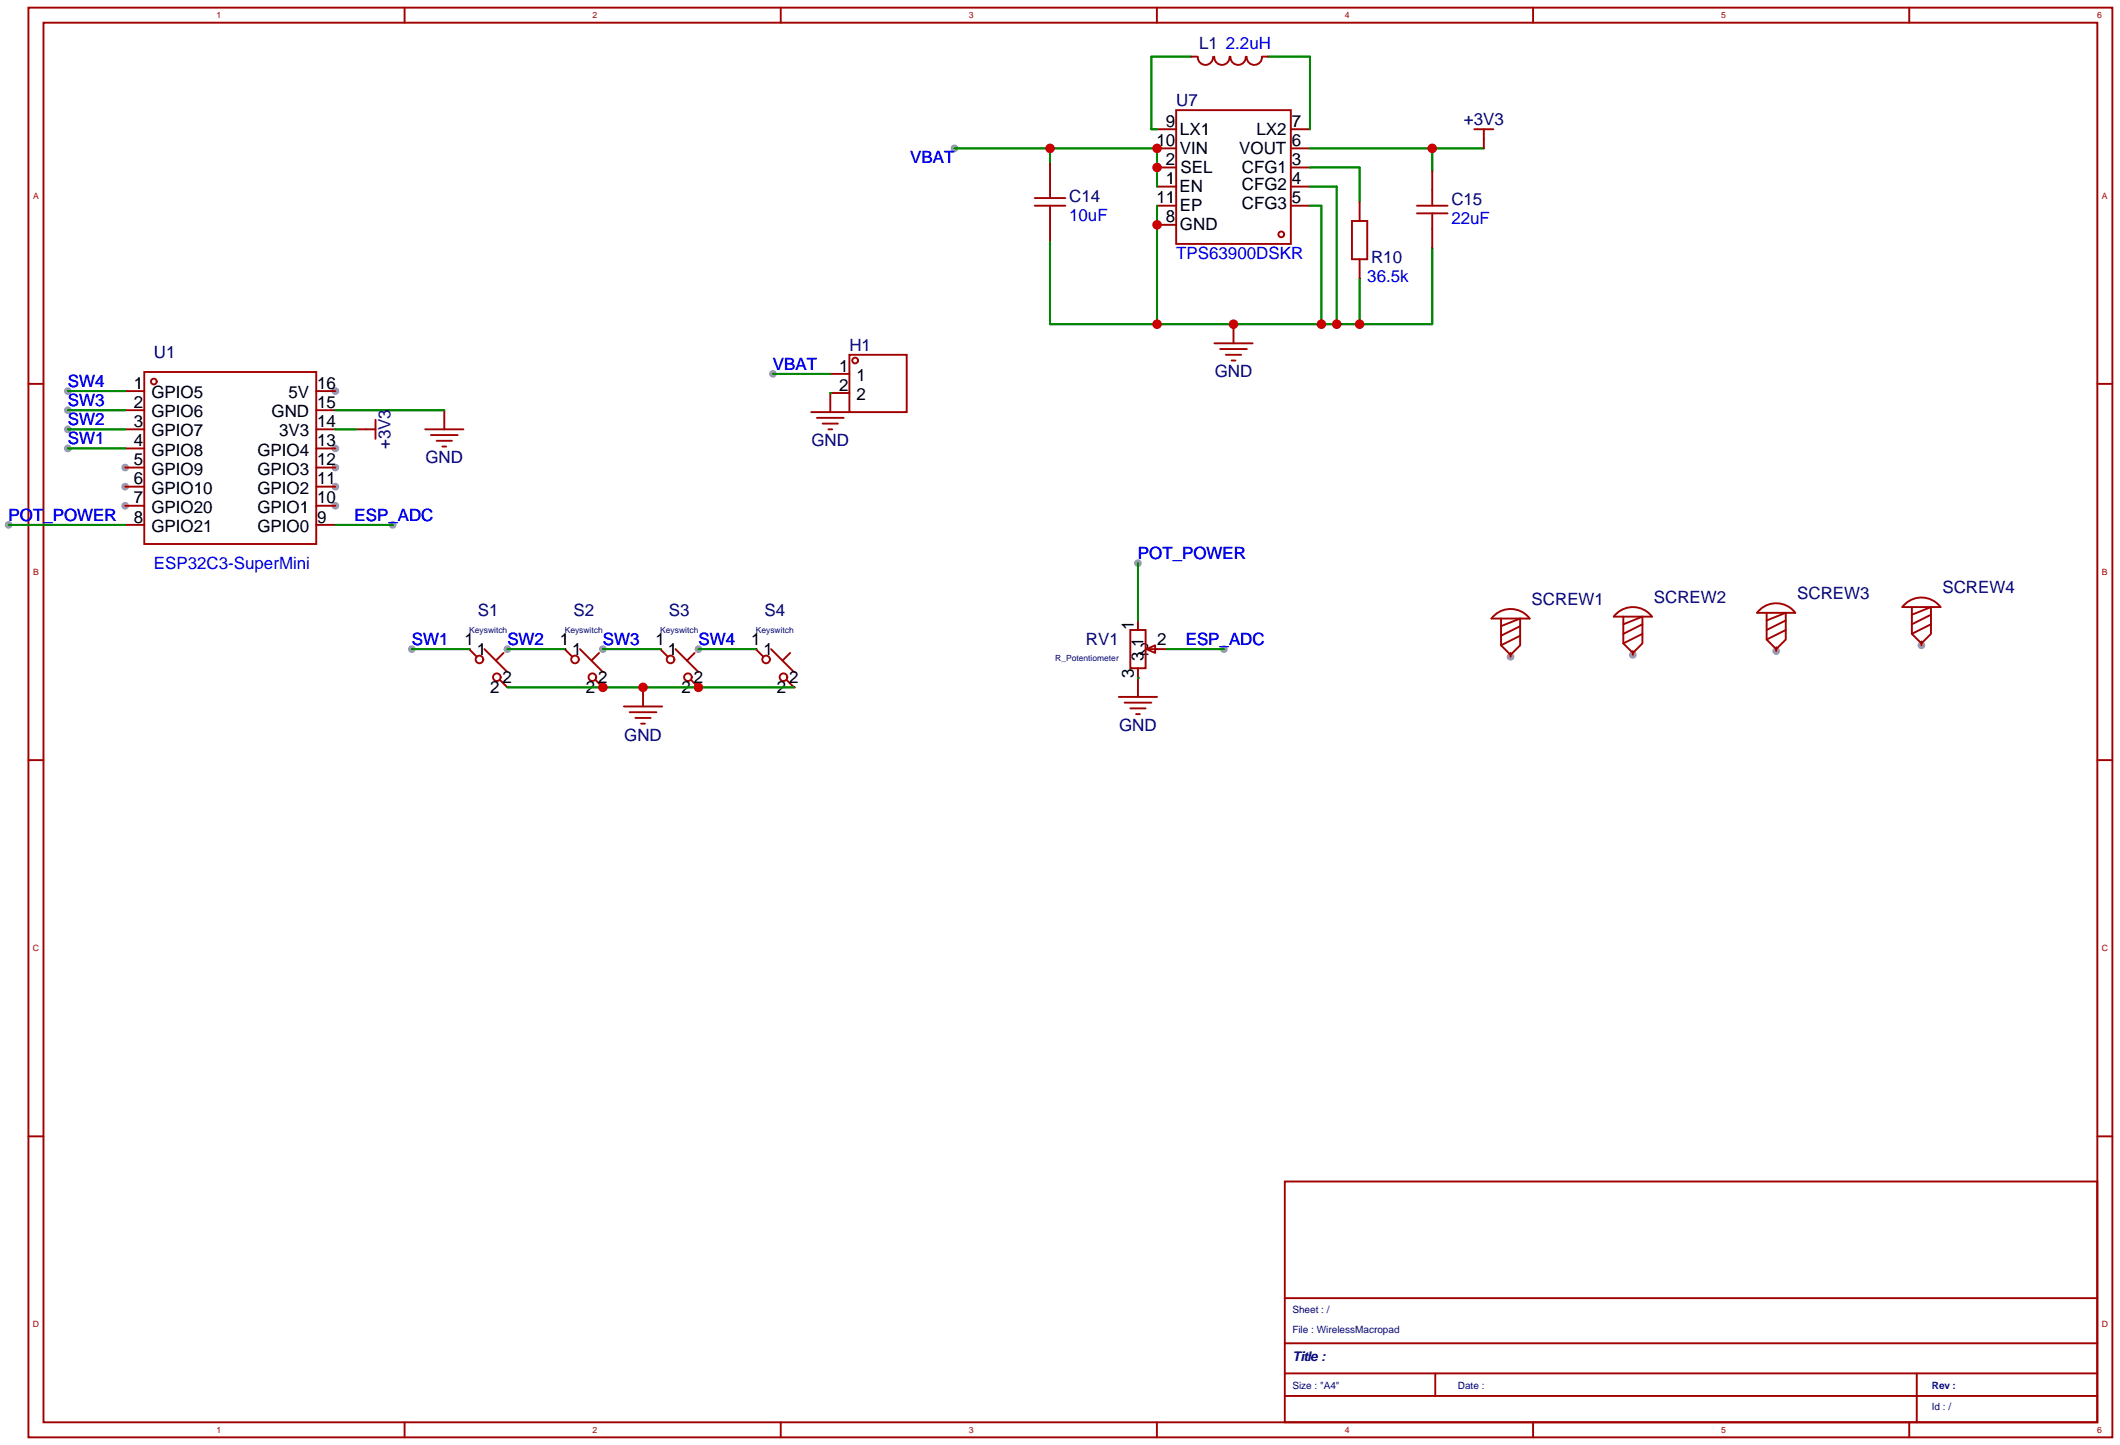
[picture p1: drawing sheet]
<svg xmlns="http://www.w3.org/2000/svg" width="282mm" height="192mm" viewBox="0 0 282 192" stroke-linecap="round" stroke-linejoin="round" font-family="sans-serif">
<g fill="#999">
<circle cx="16.6" cy="62.1" r=".51"/>
<circle cx="16.6" cy="64.7" r=".51"/>
<circle cx="16.6" cy="67.2" r=".51"/>
<circle cx="44.6" cy="67.2" r=".51"/>
<circle cx="44.6" cy="64.7" r=".51"/>
<circle cx="44.6" cy="62.1" r=".51"/>
<circle cx="44.6" cy="59.6" r=".51"/>
<circle cx="44.6" cy="52" r=".51"/>
<circle cx="200.8" cy="87.3" r=".51"/>
<circle cx="217" cy="87" r=".51"/>
<circle cx="236.1" cy="86.5" r=".51"/>
<circle cx="255.4" cy="85.8" r=".51"/>
<circle cx="126.9" cy="19.7" r=".51"/>
<circle cx="162.7" cy="86.3" r=".51"/>
<circle cx="151.3" cy="74.8" r=".51"/>
<circle cx="52.2" cy="69.8" r=".51"/>
<circle cx="54.7" cy="86.3" r=".51"/>
<circle cx="67.4" cy="86.3" r=".51"/>
<circle cx="80.1" cy="86.3" r=".51"/>
<circle cx="92.8" cy="86.3" r=".51"/>
<circle cx="9" cy="52" r=".51"/>
<circle cx="9" cy="54.5" r=".51"/>
<circle cx="9" cy="57.1" r=".51"/>
<circle cx="9" cy="59.6" r=".51"/>
<circle cx="1.1" cy="69.8" r=".51"/>
<circle cx="102.7" cy="49.7" r=".51"/>
</g>
<g fill="none" stroke="#a10000" stroke-width=".25">
<path d="M3.8 1h277v190h-277zM5.8 3h273v186h-273zM53.8 1v2M103.8 1v2M153.8 1v2M153.8 19.7h2.5M153.8 17.2h2.5M156.3 14.6h15.3v17.8h-15.3zM158.4 7.5h.7M159.2 7.5a1.01 1.01 0 0 0 1 1.1 1.01 1.01 0 0 0 1-1.1M161.4 7.5a1.01 1.01 0 0 0 1 1.1 1.01 1.01 0 0 0 1-1.1M163.6 7.5a1.01 1.01 0 0 0 1 1.1 1.01 1.01 0 0 0 1-1.1"/>
<path d="M165.7 7.5a1.01 1.01 0 0 0 1 1.1 1.01 1.01 0 0 0 1-1.1M167.8 7.5h.7M171.6 19.7h2.5M171.6 17.2h2.5M196 17.2h2.5M197.2 17.2v2.5M203.8 1v2M253.8 1v2M137.5 27.3h4.1M137.5 26.3h4.1M139.6 21.7v4.6M139.6 27.3v4.6"/>
<path d="M153.8 27.3h2.5M153.8 24.8h2.5M153.8 22.3h2.5M153.8 29.9h2.5M171.6 27.3h2.5M171.6 24.8h2.5M171.6 22.3h2.5M179.7 29.4h2v5h-2zM180.7 26.8v2.6M180.7 34.4v2.6M188.3 27.3h4.1M188.3 28.4h4.1"/>
<path d="M190.4 22.8v4.5M190.4 28.4v4.5M3.8 51h2M16.6 52h2.6M16.6 54.5h2.6M16.6 57.1h2.6M16.6 59.6h2.6M19.2 49.4h22.8v22.9h-22.8zM42 52h2.6M42 54.5h2.6M42 57.1h2.6M42 59.6h2.6"/>
<path d="M47.4 57.1h2.5M49.9 55.8v2.5M56.5 57.1h5.1M57.3 57.8h3.5M58 58.6h2.1M58.8 59.3h.5M59.1 54.5v2.6M107.8 54.8h5.1M108.6 55.5h3.5M109.3 56.3h2.1M110.1 57.1h.5M110.4 49.7h2.5"/>
<path d="M112.9 47.1h7.6v7.7h-7.6zM112.9 52.2h-2.5v2.6M161.4 45.6h5.1M162.2 46.4h3.5M162.9 47.1h2.1M163.7 47.9h.5M164 43.1v2.5M278.8 51h2M16.6 62.1h2.6M16.6 64.7h2.6M16.6 67.2h2.6M16.6 69.8h2.6"/>
<path d="M42 62.1h2.6M42 64.7h2.6M42 67.2h2.6M42 69.8h2.6M62.4 86.3h.1M62.4 86.3l1 1M64.4 86.3l3 3M66.4 90.3l1 1M66.9 86.8l-1 1M67.4 91.3h.1M75.1 86.3h.1M75.1 86.3l1 1"/>
<path d="M77.1 86.3l3 3M79.1 90.3l1 1M79.6 86.8l-1 1M80.1 91.3h.1M82.9 93.9h5.1M83.7 94.6h3.5M84.5 95.4h2M85.2 96.2h.5M85.5 91.3v2.6M87.8 86.3h.1M87.8 86.3l1 1M89.8 86.3l3 3"/>
<path d="M91.8 90.3l1 1M92.3 86.8l-1 1M92.8 91.3h.1M100.5 86.3h.1M100.5 86.3l1 1M102.5 86.3l3 3M104.5 90.3l1 1M105 86.8l-1 1M105.5 91.3h.1M148.7 92.6h5.1M149.5 93.4h3.5M150.2 83.7h2.1v5.1h-2.1z"/>
<path d="M150.2 94.1h2.1M151 94.9h.5M151.3 82.5v1.2M151.3 88.8v3.8M152.4 86.3l1.1-.5v1zM152.8 86.3h2.3M198.7 81.7a3.2 3.2 0 0 1 4.6 .5h-5.1zM199.5 82.2v3.6l1.3 1.2 1.3-1.2v-3.6l-2.6 1M200.8 86.8v.5M202.1 83.2l-2.6 1.3M202.1 84.5l-2.6 1.3M214.9 81.5a3.2 3.2 0 0 1 4.7 .4h-5.1z"/>
<path d="M215.8 81.9v3.6l1.2 1.3 1.3-1.3v-3.6l-2.5 1.1M217 86.5v.5M218.3 83l-2.5 1.2M218.3 84.2l-2.5 1.3M234 81a3.2 3.2 0 0 1 4.6 .4h-5zM234.8 81.4v3.6l1.3 1.3 1.3-1.3v-3.6l-2.6 1.1M236.1 86v.5M237.4 82.5l-2.6 1.2M237.4 83.7l-2.6 1.3M253.3 80.2a3.2 3.2 0 0 1 4.6 .5h-5zM254.1 80.7v3.5l1.3 1.3 1.3-1.3v-3.5l-2.6 1M255.4 85.2v.6"/>
<path d="M256.7 81.7l-2.6 1.3M256.7 83l-2.6 1.2M3.8 101h2M278.8 101h2M3.8 151h2M170.8 157h108v32h-108zM278.8 151h2M170.8 178.5h108M170.8 172.5h108M53.8 189v2M103.8 189v2M153.8 189v2"/>
<path d="M170.8 185.5h108M170.8 182.5h108M190.8 182.5v3M203.8 189v2M253.8 189v2M254.8 182.5v6.5"/>
<circle cx="170.3" cy="31.1" r=".38"/>
<circle cx="20.4" cy="50.7" r=".38"/>
<circle cx="113.7" cy="47.9" r=".38"/>
<circle cx="63.7" cy="87.6" r=".51"/>
<circle cx="66" cy="90" r=".51"/>
<circle cx="76.4" cy="87.6" r=".51"/>
<circle cx="78.7" cy="90" r=".51"/>
<circle cx="89.1" cy="87.6" r=".51"/>
<circle cx="91.4" cy="90" r=".51"/>
<circle cx="101.8" cy="87.6" r=".51"/>
<circle cx="104.1" cy="90" r=".51"/>
</g>
<g fill="none" stroke="#008700" stroke-width=".25">
<path d="M126.9 19.7h26.9v5.1M139.6 19.7v2M158.4 7.5h-5.4v9.7h.8M168.5 7.5h5.6v9.7M174.1 19.7h23.1M190.4 19.7v3.1M139.6 31.9v11.2h50.8v-10.2M153.8 27.3v15.8M174.1 27.3h1.5v15.8M174.1 24.8h3.6v18.3M174.1 22.3h6.6v4.5M180.7 37v6.1"/>
<path d="M9 54.5h7.6M9 57.1h7.6M9 52h7.6M9 59.6h7.6M44.6 54.5h14.5M44.6 57.1h2.8M102.7 49.7h7.7M110.4 52.2h.1M1.1 69.8h15.5M44.6 69.8h7.6M151.3 74.8v7.7M54.7 86.3h7.7"/>
<path d="M67.4 91.3h38.1M67.4 86.3h7.7M80.1 86.3h7.7M92.8 86.3h7.7M151.3 90.1h.1M155.1 86.3h7.6"/>
</g>
<g fill="#c00">
<circle cx="80.1" cy="91.3" r=".63"/>
<circle cx="85.5" cy="91.3" r=".63"/>
<circle cx="92.8" cy="91.3" r=".63"/>
<circle cx="153.8" cy="22.3" r=".63"/>
<circle cx="153.8" cy="19.7" r=".63"/>
<circle cx="139.6" cy="19.7" r=".63"/>
<circle cx="153.8" cy="29.9" r=".63"/>
<circle cx="153.8" cy="43.1" r=".63"/>
<circle cx="164" cy="43.1" r=".63"/>
<circle cx="175.6" cy="43.1" r=".63"/>
<circle cx="177.7" cy="43.1" r=".63"/>
<circle cx="180.7" cy="43.1" r=".63"/>
<circle cx="190.4" cy="19.7" r=".63"/>
</g>
<g font-size="2.3" fill="#000080">
<text x="159.4" y="6.5">L1</text>
<text x="156.3" y="14.1">U7</text>
<text x="194.6" y="16.6">+3V3</text>
<text x="142.1" y="26.8">C14</text>
<text x="192.9" y="27.3">C15</text>
<text x="182.2" y="34.9">R10</text>
<text x="20.4" y="47.6">U1</text>
<text x="112.9" y="46.6">H1</text>
<text x="161.5" y="50.2">GND</text>
<text x="51.9" y="59.7" transform="rotate(-90 51.9 59.7)">+3V3</text>
<text x="107.9" y="59.3">GND</text>
<text x="56.6" y="61.6">GND</text>
<text x="63.5" y="81.9">S1</text>
<text x="76.2" y="81.9">S2</text>
<text x="88.9" y="81.9">S3</text>
<text x="101.6" y="81.9">S4</text>
<text x="203.6" y="80.4">SCREW1</text>
<text x="219.8" y="80.1">SCREW2</text>
<text x="238.9" y="79.6">SCREW3</text>
<text x="258.2" y="78.9">SCREW4</text>
<text x="144.3" y="85.7">RV1</text>
<text x="83" y="98.4">GND</text>
<text x="148.8" y="97.1">GND</text>
</g>
<g font-size="2.3" fill="#00f">
<text x="162.9" y="6.5">2.2uH</text>
<text x="121" y="21.7">VBAT</text>
<text x="142.1" y="29.3">10uF</text>
<text x="192.9" y="29.8">22uF</text>
<text x="156.3" y="34.4">TPS63900DSKR</text>
<text x="181.7" y="37.5">36.5k</text>
<text x="9" y="51.4">SW4</text>
<text x="9" y="54">SW3</text>
<text x="102.7" y="49.1">VBAT</text>
<text x="9" y="56.5">SW2</text>
<text x="9" y="59">SW1</text>
<text x="1.1" y="69.2">POT_POWER</text>
<text x="47.1" y="69.2">ESP_ADC</text>
<text x="20.4" y="75.6">ESP32C3-SuperMini</text>
<text x="151.3" y="74.3">POT_POWER</text>
<text x="54.7" y="85.7">SW1</text>
<text x="67.4" y="85.7">SW2</text>
<text x="80.1" y="85.7">SW3</text>
<text x="92.8" y="85.7">SW4</text>
<text x="157.6" y="85.7">ESP_ADC</text>
</g>
<g font-size="2.3">
<text x="155" y="16.9">9</text>
<text x="156.8" y="17.9">LX1</text>
<text x="167" y="17.9">LX2</text>
<text x="171.7" y="16.9">7</text>
<text x="153.7" y="19.4">10</text>
<text x="155" y="21.9">2</text>
<text x="156.8" y="20.4">VIN</text>
<text x="156.9" y="23">SEL</text>
<text x="164.7" y="20.4">VOUT</text>
<text x="165.1" y="23">CFG1</text>
<text x="171.7" y="21.9">3</text>
<text x="171.7" y="19.4">6</text>
<text x="153.7" y="27">11</text>
<text x="155" y="24.5">1</text>
<text x="155" y="29.6">8</text>
<text x="156.8" y="25.5">EN</text>
<text x="156.8" y="28.1">EP</text>
<text x="165.1" y="25.3">CFG2</text>
<text x="165.1" y="27.8">CFG3</text>
<text x="171.7" y="27">5</text>
<text x="171.7" y="24.5">4</text>
<text x="156.8" y="30.6">GND</text>
<text x="17.8" y="51.7">1</text>
<text x="20.1" y="52.9">GPIO5</text>
<text x="38.3" y="52.9">5V</text>
<text x="42.2" y="51.7">16</text>
<text x="111.5" y="49.4">1</text>
<text x="111.5" y="51.9">2</text>
<text x="113.8" y="50.6">1</text>
<text x="113.8" y="53.2">2</text>
<text x="17.8" y="54.2">2</text>
<text x="17.8" y="56.7">3</text>
<text x="17.8" y="59.3">4</text>
<text x="20.1" y="55.5">GPIO6</text>
<text x="20.1" y="58">GPIO7</text>
<text x="36.1" y="55.5">GND</text>
<text x="37.1" y="58">3V3</text>
<text x="42.2" y="59.3">13</text>
<text x="42.2" y="56.7">14</text>
<text x="42.2" y="54.2">15</text>
<text x="17.8" y="61.8">5</text>
<text x="17.8" y="64.4">6</text>
<text x="20.1" y="60.5">GPIO8</text>
<text x="20.1" y="63.1">GPIO9</text>
<text x="20.1" y="65.6">GPIO10</text>
<text x="34.2" y="65.6">GPIO2</text>
<text x="34.2" y="63.1">GPIO3</text>
<text x="34.2" y="60.5">GPIO4</text>
<text x="42.2" y="64.4">11</text>
<text x="42.2" y="61.8">12</text>
<text x="17.8" y="66.9">7</text>
<text x="17.8" y="69.4">8</text>
<text x="20.1" y="68.2">GPIO20</text>
<text x="20.1" y="70.7">GPIO21</text>
<text x="34.2" y="70.7">GPIO0</text>
<text x="34.2" y="68.2">GPIO1</text>
<text x="42.2" y="69.4">9</text>
<text x="42.2" y="66.9">10</text>
<text x="150.7" y="83.7" transform="rotate(-90 150.7 83.7)">1</text>
<text x="61.7" y="85.7">1</text>
<text x="63.4" y="87">1</text>
<text x="74.4" y="85.7">1</text>
<text x="76.1" y="87">1</text>
<text x="87.1" y="85.7">1</text>
<text x="88.8" y="87">1</text>
<text x="99.8" y="85.7">1</text>
<text x="101.5" y="87">1</text>
<text x="151.5" y="87">2</text>
<text x="152" y="87.8" transform="rotate(-90 152 87.8)">3</text>
<text x="152" y="86" transform="rotate(-90 152 86)">1</text>
<text x="153.8" y="85.7">2</text>
<text x="65.2" y="92.1">2</text>
<text x="66.8" y="90.8">2</text>
<text x="77.9" y="92.1">2</text>
<text x="79.5" y="90.8">2</text>
<text x="90.6" y="92.1">2</text>
<text x="92.2" y="90.8">2</text>
<text x="103.3" y="92.1">2</text>
<text x="104.9" y="90.8">2</text>
<text x="150.7" y="90.1" transform="rotate(-90 150.7 90.1)">3</text>
</g>
<text font-size="1.8" fill="#000080" x="171.8" y="180.9">Title :</text>
<g font-size="1.3" fill="#000080">
<text x="171.8" y="177.1">File : WirelessMacropad</text>
<text x="171.8" y="174.4">Sheet : /</text>
<text x="171.8" y="184.5">Size : &quot;A4&quot;</text>
<text x="193.8" y="184.5">Date :</text>
<text x="256.8" y="184.5">Rev :</text>
<text x="256.8" y="187.3">Id : /</text>
</g>
<g font-size="1.2" fill="#a00000">
<text x="28.8" y="2.4">1</text>
<text x="78.8" y="2.4">2</text>
<text x="128.8" y="2.4">3</text>
<text x="178.8" y="2.4">4</text>
<text x="228.8" y="2.4">5</text>
<text x="278.8" y="2.4">6</text>
<text x="4.4" y="26.4">A</text>
<text x="279.4" y="26.4">A</text>
<text x="4.4" y="76.4">B</text>
<text x="279.4" y="76.4">B</text>
<text x="4.4" y="126.4">C</text>
<text x="279.4" y="126.4">C</text>
<text x="4.4" y="176.4">D</text>
<text x="279.4" y="176.4">D</text>
<text x="28.8" y="190.4">1</text>
<text x="78.8" y="190.4">2</text>
<text x="128.8" y="190.4">3</text>
<text x="178.8" y="190.4">4</text>
<text x="228.8" y="190.4">5</text>
<text x="278.8" y="190.4">6</text>
</g>
<g font-size="1.1" fill="#000080">
<text x="62.4" y="84.1">Keyswitch</text>
<text x="75.1" y="84.1">Keyswitch</text>
<text x="87.8" y="84.1">Keyswitch</text>
<text x="100.5" y="84.1">Keyswitch</text>
<text x="140.3" y="87.9">R_Potentiometer</text>
</g>
</svg>
